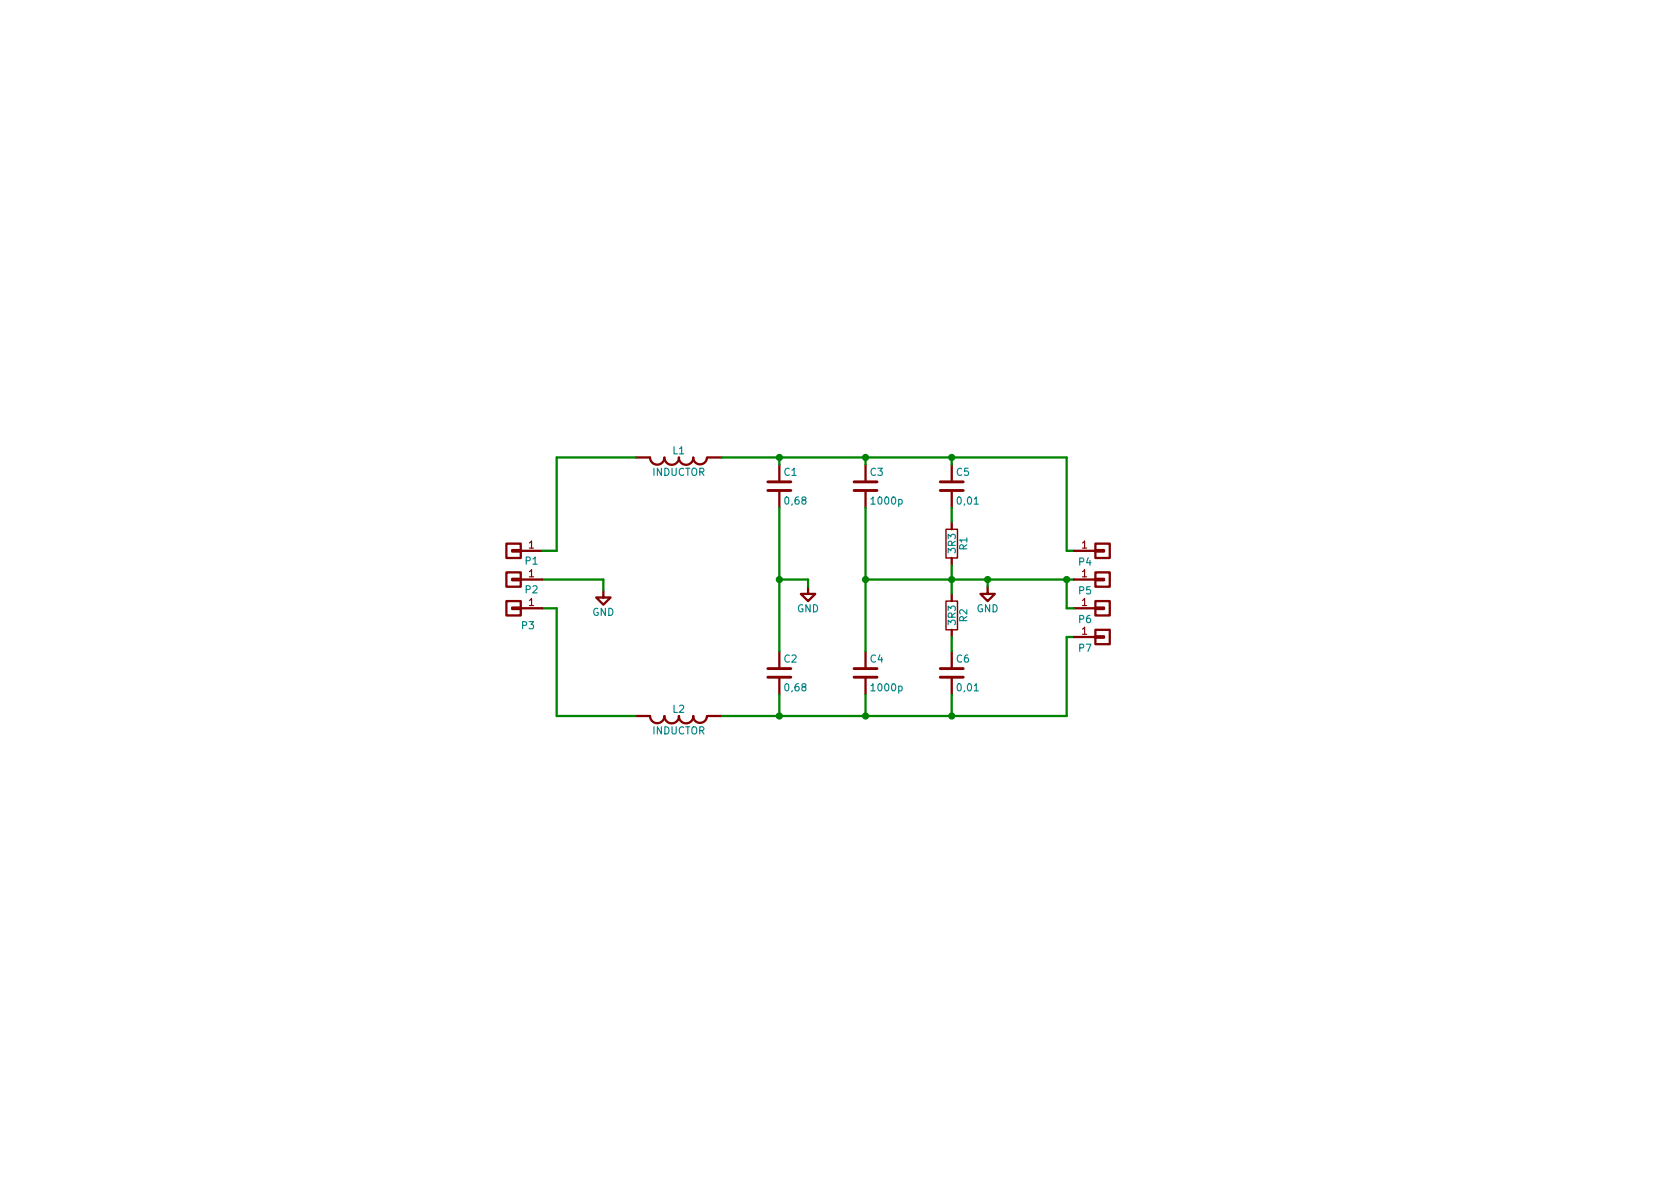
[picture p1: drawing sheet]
<svg xmlns="http://www.w3.org/2000/svg" width="297mm" height="210mm" viewBox="0 0 297 210" stroke-linecap="round" stroke-linejoin="round" font-family="sans-serif">
<g fill="none" stroke="#840000" stroke-width=".41">
<path d="M89.5 96.1h2.6v2.6h-2.6zM90.6 97.3h1.5v.2h-1.5zM92.1 97.4h3.8M112.4 80.9h2.5M114.9 80.9a1.27 1.27 0 0 0 1.3 1.3 1.27 1.27 0 0 0 1.3-1.3 1.3 1.3 0 0 0 1.3 1.3 1.3 1.3 0 0 0 1.3-1.3M120 80.9a1.3 1.3 0 0 0 1.3 1.3 1.3 1.3 0 0 0 1.3-1.3M122.6 80.9a1.22 1.22 0 0 0 1.2 1.2 1.22 1.22 0 0 0 1.2-1.2M125.1 80.9h2.5M137.8 82.2v2.8M137.8 87v2.8M153 82.2v2.8M153 87v2.8"/>
<path d="M168.3 82.2v2.8M168.3 87v2.8M168.3 92.3v1.3M168.3 98.7v1.2M189.9 97.4h3.8M193.7 97.3h1.5v.2h-1.5zM193.7 96.1h2.5v2.6h-2.5zM89.5 101.2h2.6v2.6h-2.6zM89.5 106.3h2.6v2.5h-2.6zM90.6 102.4h1.5v.2h-1.5zM90.6 107.4h1.5v.3h-1.5zM92.1 102.5h3.8"/>
<path d="M92.1 107.6h3.8M106.7 104.4v1.3h1.2l-1.2 1.2-1.3-1.2h1.3M137.8 115.2v2.8M142.9 103.8v1.2h1.2l-1.2 1.3-1.3-1.3h1.3M153 115.2v2.8M168.3 105v1.3M168.3 111.4v1.2M168.3 115.2v2.8M174.6 103.8v1.2h1.3l-1.3 1.3-1.2-1.3h1.2M189.9 102.5h3.8M189.9 112.6h3.8M189.9 107.6h3.8"/>
<path d="M193.7 102.4h1.5v.2h-1.5zM193.7 101.2h2.5v2.6h-2.5zM193.7 112.5h1.5v.3h-1.5zM193.7 111.4h2.5v2.5h-2.5zM193.7 107.4h1.5v.3h-1.5zM193.7 106.3h2.5v2.5h-2.5zM112.4 126.6h2.5M114.9 126.6a1.27 1.27 0 0 0 1.3 1.3 1.27 1.27 0 0 0 1.3-1.3 1.3 1.3 0 0 0 1.3 1.3 1.3 1.3 0 0 0 1.3-1.3M120 126.6a1.3 1.3 0 0 0 1.3 1.3 1.3 1.3 0 0 0 1.3-1.3M122.6 126.6a1.22 1.22 0 0 0 1.2 1.2 1.22 1.22 0 0 0 1.2-1.2M125.1 126.6h2.5M137.8 120v2.8"/>
<path d="M153 120v2.8M168.3 120v2.8"/>
</g>
<path d="M135.8 86.7h4M135.8 85.2h4M151 86.7h4.1M151 85.2h4.1M166.2 86.7h4.1M166.2 85.2h4.1M135.8 119.8h4M135.8 118.2h4M151 119.8h4.1M151 118.2h4.1M166.2 119.8h4.1M166.2 118.2h4.1" fill="none" stroke="#840000" stroke-width=".51"/>
<path d="M167.3 93.6h2v5.1h-2zM167.3 106.3h2v5.1h-2z" fill="none" stroke="#840000" stroke-width=".25"/>
<g fill="none" stroke="#008400" stroke-width=".41">
<path d="M112.4 80.9h-14v16.5h-2.5M127.6 80.9h61v16.5h1.3M137.8 80.9v1.3M137.8 89.8v25.4M153 80.9v1.3M153 89.8v25.4M168.3 80.9v1.3M168.3 89.8v2.5M168.3 99.9v5.1M95.9 107.6h2.5v19h14M95.9 102.5h10.8v1.9M137.8 102.5h5.1v1.3"/>
<path d="M153 102.5h36.9M168.3 112.6v2.6M174.6 102.5v1.3M188.6 102.5v5.1h1.3M189.9 112.6h-1.3v14h-61M137.8 122.8v3.8M153 122.8v3.8M168.3 122.8v3.8"/>
</g>
<g fill="#008400" stroke="#008400" stroke-width=".25">
<circle cx="137.8" cy="80.9" r=".51"/>
<circle cx="168.3" cy="80.9" r=".51"/>
<circle cx="153" cy="80.9" r=".51"/>
<circle cx="168.3" cy="126.6" r=".51"/>
<circle cx="153" cy="126.6" r=".51"/>
<circle cx="137.8" cy="126.6" r=".51"/>
<circle cx="137.8" cy="102.5" r=".51"/>
<circle cx="168.3" cy="102.5" r=".51"/>
<circle cx="153" cy="102.5" r=".51"/>
<circle cx="174.6" cy="102.5" r=".51"/>
<circle cx="188.6" cy="102.5" r=".51"/>
</g>
<g font-size="1.8" fill="#008484">
<text x="119" y="80.3">L1</text>
<text x="115.4" y="84.1">INDUCTOR</text>
<text x="138.7" y="84.1">C1</text>
<text x="138.9" y="89.2">0,68</text>
<text x="153.9" y="84.1">C3</text>
<text x="154.3" y="89.2">1000p</text>
<text x="169.1" y="84.1">C5</text>
<text x="169.4" y="89.2">0,01</text>
<text x="92.9" y="99.8">P1</text>
<text x="169" y="97.7" transform="rotate(-90 169 97.7)">3R3</text>
<text x="171" y="97.3" transform="rotate(-90 171 97.3)">R1</text>
<text x="190.8" y="100">P4</text>
<text x="92.9" y="104.9">P2</text>
<text x="190.8" y="105.1">P5</text>
<text x="92.3" y="111.3">P3</text>
<text x="104.7" y="108.9">GND</text>
<text x="140.9" y="108.3">GND</text>
<text x="169" y="110.4" transform="rotate(-90 169 110.4)">3R3</text>
<text x="171" y="110" transform="rotate(-90 171 110)">R2</text>
<text x="172.7" y="108.3">GND</text>
<text x="190.8" y="110.2">P6</text>
<text x="138.7" y="117.2">C2</text>
<text x="153.9" y="117.2">C4</text>
<text x="169.1" y="117.2">C6</text>
<text x="190.8" y="115.3">P7</text>
<text x="138.9" y="122.2">0,68</text>
<text x="154.3" y="122.2">1000p</text>
<text x="169.4" y="122.2">0,01</text>
<text x="115.4" y="129.9">INDUCTOR</text>
<text x="119" y="126.1">L2</text>
</g>
<g font-size="1.8" fill="#840000">
<text x="93.5" y="97">1</text>
<text x="191.3" y="97">1</text>
<text x="93.5" y="102.1">1</text>
<text x="93.5" y="107.2">1</text>
<text x="191.3" y="102.1">1</text>
<text x="191.3" y="107.2">1</text>
<text x="191.3" y="112.2">1</text>
</g>
</svg>
